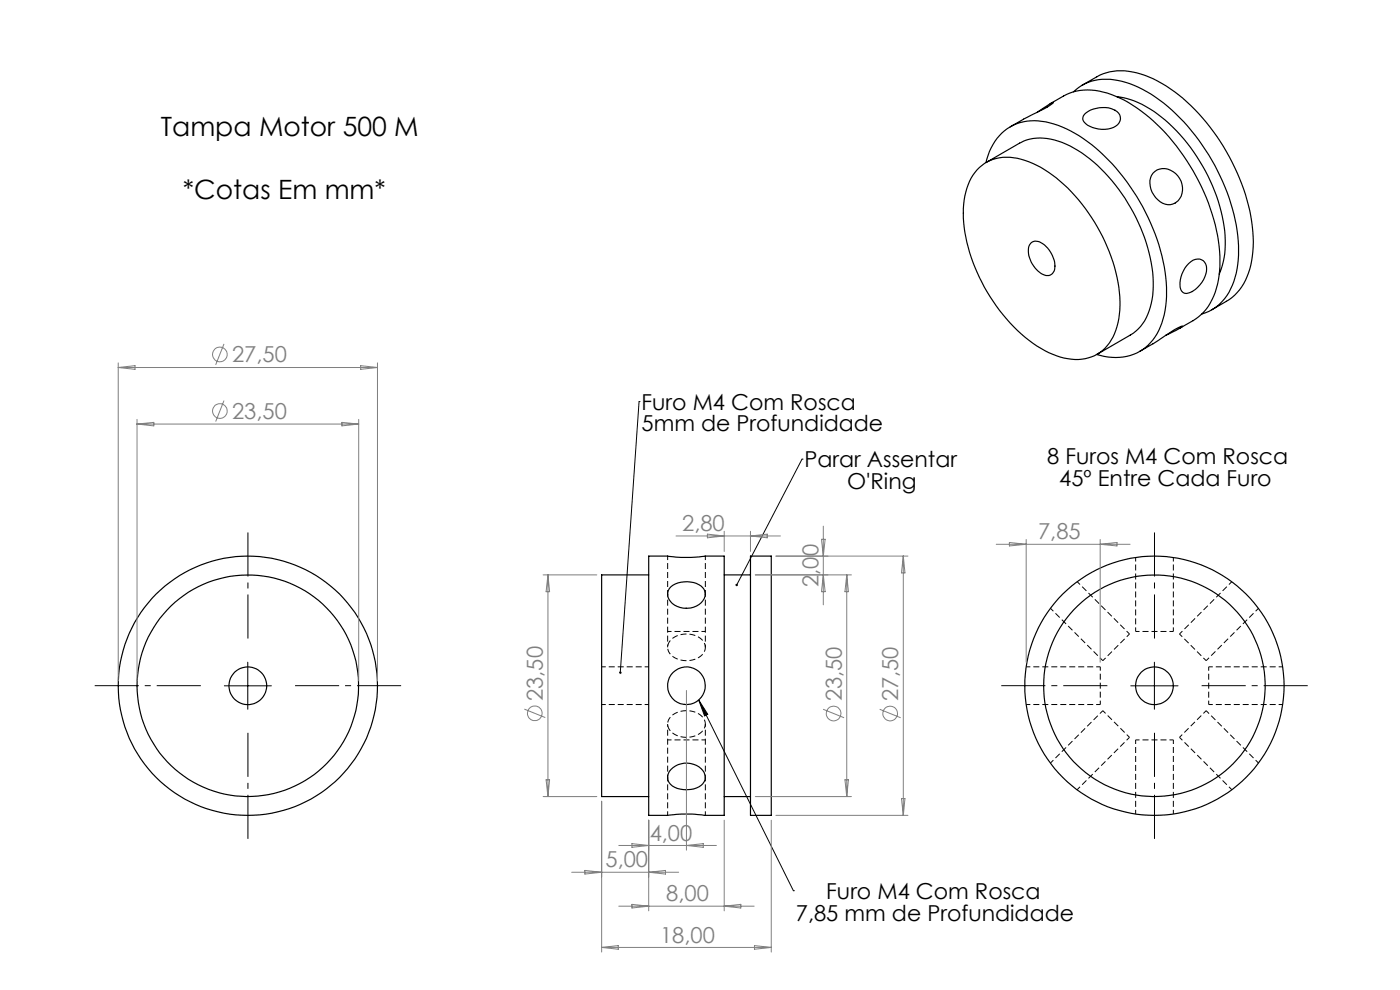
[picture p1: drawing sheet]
<svg xmlns="http://www.w3.org/2000/svg" width="297mm" height="210mm" viewBox="0 0 297 210" stroke-linecap="round" stroke-linejoin="round" font-family="sans-serif">
<g fill="none" stroke="#000" stroke-width=".25">
<path d="M227.7 19.5a10.3 10.3 0 0 1 10.3-2.3 29.5 29.5 0 0 1 14.8 10.6 43.2 43.2 0 0 1 9.9 24.3 17.2 17.2 0 0 1-2.8 11.2 9.5 9.5 0 0 1-4.9 3.3M229.6 18.1a16.8 16.8 0 0 1 5.1-2.7 15.2 15.2 0 0 1 11.7 2.3 41.3 41.3 0 0 1 16.1 19 33.4 33.4 0 0 1 3 18.6 11.9 11.9 0 0 1-5.3 8.6l-3.1 1.8M207.3 36a9.2 9.2 0 0 1 10.2-2 27.9 27.9 0 0 1 13.4 11.1 34.2 34.2 0 0 1 6.7 20.7 11.6 11.6 0 0 1-4.2 8.9 10.1 10.1 0 0 1-10.1 .4 31.4 31.4 0 0 1-13.9-13.1 33 33 0 0 1-5-18.7 12.7 12.7 0 0 1 2.9-7.3zM209.2 34.5a10.6 10.6 0 0 1 8.6-8.8 18 18 0 0 1 12 3.7 43.7 43.7 0 0 1 17.7 31.5 17.2 17.2 0 0 1-2.9 11.2 10.2 10.2 0 0 1-11.2 3.3l-.7-.2M209.2 34.5l7.1-4.1a10.7 10.7 0 0 1 9.9 .2 32.4 32.4 0 0 1 13.7 13.5 32.3 32.3 0 0 1 4.6 18.5 10.9 10.9 0 0 1-4.6 8.4l-7.2 4.2M220.1 23.8l.8-.6a6.1 6.1 0 0 1 2.6-1.4l-1.9 1.2-4.4 2.2-2.9 1.7M222.8 22a18.6 18.6 0 0 1 4.8-2.5 13.9 13.9 0 0 1 10 1.3 38.4 38.4 0 0 1 16.1 16.6 37.1 37.1 0 0 1 5 20.1 13.3 13.3 0 0 1-5 10.1l-3.4 2M230.1 24.2a5.9 5.9 0 0 1 6.9-.5 1.91 1.91 0 0 1 .7 1.9 1.91 1.91 0 0 1-1.5 1.4 6 6 0 0 1-6.2-1.1 1.18 1.18 0 0 1 .1-1.7zM236.9 20.5a20 20 0 0 1 11.1 5.7 37.4 37.4 0 0 1 11.9 24.8 16.6 16.6 0 0 1-1.2 7.2M244.6 36.7a3.4 3.4 0 0 1 5.3 .6 3.9 3.9 0 0 1-.6 5.8 3.3 3.3 0 0 1-4.2-1.2 4.3 4.3 0 0 1-.5-5.2zM218.8 51.5a2.37 2.37 0 0 1 3.1 .8 5.7 5.7 0 0 1 1.7 5.2 1.7 1.7 0 0 1-2.7 .5 5.7 5.7 0 0 1-2.5-6zM252.2 55.9a2.13 2.13 0 0 1 3.6 .1 5.4 5.4 0 0 1-2.9 5.8 1.53 1.53 0 0 1-2.4-.4 5.9 5.9 0 0 1 1.7-5.5z"/>
<path d="M247.3 71.1l2.2-1 1.4-.9-1.9 .9-4.1 2.7-3.1 1.7M137.6 118h4a28.2 28.2 0 0 0 8 0h4v55h-4a28.2 28.2 0 0 0-8 0h-4zM159.2 118h4.4v55h-4.4zM137.6 121.9h-10v47.1h10M142.3 124.5a5.4 5.4 0 0 1 6.8 .2 2.35 2.35 0 0 1-.8 3.5 4.5 4.5 0 0 1-6.6-1.5 2.11 2.11 0 0 1 .6-2.2zM153.6 121.9h5.6M142.3 163.2a4.6 4.6 0 0 1 7.1 .7 2.33 2.33 0 0 1-1.6 3.2 5.2 5.2 0 0 1-5.9-1.1 2.22 2.22 0 0 1 .4-2.8zM153.6 169h5.6"/>
<circle cx="52.6" cy="145.5" r="23.5"/>
<circle cx="52.6" cy="145.5" r="27.5"/>
<circle cx="52.6" cy="145.5" r="4"/>
<circle cx="145.6" cy="145.5" r="4"/>
<circle cx="244.9" cy="145.5" r="4"/>
<circle cx="244.9" cy="145.5" r="27.5"/>
<circle cx="244.9" cy="145.5" r="23.5"/>
</g>
<path d="M141.6 126l.1 .2M145.4 129h.3M149.6 126.2v-.2M149.6 145.4v.1M141.6 164.9l.1 .2M145.4 167.5h.3M149.6 165.1v-.2" fill="none" stroke="#000" stroke-width=".21" stroke-dasharray="1.3 .6" stroke-linecap="butt"/>
<path d="M149.6 137.3a3.4 3.4 0 0 0-3.6-2.8 3.9 3.9 0 0 0-4.4 2.6 3.3 3.3 0 0 0 3.4 3 4 4 0 0 0 4.6-2.4v-.4M149.6 153.6a3.4 3.4 0 0 0-3.6-2.8 3.9 3.9 0 0 0-4.4 2.6 3.3 3.3 0 0 0 3.4 3 4 4 0 0 0 4.6-2.5v-.3" fill="none" stroke="#000" stroke-width=".21" stroke-dasharray="1.3 .6" stroke-dashoffset=".3" stroke-linecap="butt"/>
<g fill="none" stroke="#000" stroke-width=".21" stroke-dasharray="1.3 .6" stroke-dashoffset=".4" stroke-linecap="butt">
<path d="M141.6 117.9v8.1M240.9 118.2v15.7M141.6 133.9h8M149.6 126v-8.1M222.9 129l11.1 11.1M239.6 134.5l-11.1-11.1M240.9 133.9h8M248.9 133.9v-15.7M250.2 134.5l5.7 5.6M261.3 123.4l-11.1 11.1M127.6 149.4h10M137.6 141.4h-10"/>
<path d="M145.9 149.4h-.8M149.6 156.9h-8M217.7 149.4h15.7M233.4 149.4v-8M233.4 141.4h-15.7M234 140.1l5.6-5.6M234 150.7l-11.1 11.2M239.6 156.4l-5.6-5.7M240.9 156.9v15.8M248.9 156.9h-8M250.2 156.4l11.1 11.1M255.9 150.7l-5.7 5.7"/>
<path d="M255.9 140.1l11.1-11.1M256.4 141.4v8M256.4 149.4h15.7M272.1 141.4h-15.7M141.6 164.9v8M149.6 172.9v-8M228.5 167.5l11.1-11.1M248.9 172.7v-15.8M267 161.9l-11.1-11.2"/>
</g>
<path d="M141.6 126v11.3M149.6 137.3v-11.3M141.6 153.6v11.3M149.6 164.9v-11.3" fill="none" stroke="#000" stroke-width=".21" stroke-dasharray="1.3 .6" stroke-dashoffset=".7" stroke-linecap="butt"/>
<g fill="none" stroke="#808080" stroke-width=".21">
<path d="M25.1 77v67.5M25.1 78h55M25.1 78l3.5-.4v.7zM47.5 72.9l-1.7 4.5M76.5 77.6l3.6 .4-3.6 .3zM80.1 77v67.5M29.1 89v55.5M29.1 89.9h47M29.1 89.9l3.5-.3v.7zM47.5 85l-1.7 4.4M72.5 89.6l3.6 .3-3.6 .4zM76.1 89v55.5"/>
<path d="M143.4 113.7h22.2M150.1 113.3l3.5 .4-3.5 .4zM153.6 112.7v4.3M159.2 112.7v4.3M159.2 113.7l3.6-.4v.8zM164.6 118h28M174.3 114.4h.7l-.3 3.6zM174.7 111.6v16.7M191.6 118v55M191.6 118l.4 3.5h-.8zM211.3 115.5h28.4M214.1 115.1l3.6 .4-3.6 .3z"/>
<path d="M217.7 114.4v26.1M233.4 114.4v26.1M233.4 115.5l3.6-.4v.7zM115.2 121.9h11.4M116.2 121.9l.4 3.6h-.7zM116.2 121.9v47.1M160.2 121.9h20.4M174.7 121.9l.3 3.6h-.7zM179.6 121.9l.4 3.6h-.8zM179.6 121.9v47.1M111.2 150.4l4.5 1.8M145.6 146.5v33.8"/>
<path d="M174.6 150.5l4.5 1.8M186.6 150.5l4.5 1.8M115.2 169h11.4M115.9 165.4h.7l-.4 3.6zM127.6 170v32M131.3 179.3h20.7M134.1 179l3.5 .3-3.5 .4zM137.6 174v19.2M145.6 179.3l3.6-.3v.7zM153.6 174v19.2M160.2 169h20.4M163.6 174v28"/>
<path d="M164.6 173h28M179.2 165.4h.8l-.4 3.6zM191.2 169.4h.8l-.4 3.6zM121.3 185h22.7M124.1 184.6l3.5 .4-3.5 .4zM131.3 192.2h28.7M134.1 191.8l3.5 .4-3.5 .4zM137.6 185l3.6-.4v.8zM153.6 192.2l3.6-.4v.8zM127.6 201h36M127.6 201l3.6-.4v.8zM160.1 200.6l3.5 .4-3.5 .4z"/>
<circle cx="46.6" cy="75.2" r="1.56"/>
<circle cx="46.6" cy="87.2" r="1.55"/>
<circle cx="113.4" cy="151.3" r="1.55"/>
<circle cx="176.8" cy="151.3" r="1.55"/>
<circle cx="188.8" cy="151.3" r="1.55"/>
</g>
<path d="M135.6 85.2h.1M135.6 85.2l-4 57.5M170.1 97.4h.1M170.1 97.4l-13.8 26.7M47.6 145.5h10M52.6 140.5v10M148.2 148.5l1.9 3-.6 .4zM148.2 148.5l20.1 40.4M239.9 145.5h10M244.9 140.5v10M168.3 188.9h.1" fill="none" stroke="#000" stroke-width=".21"/>
<path d="M52.6 135.4v-22.5M244.9 135.4v-22.5M42.6 145.4h-22.5M52.6 155.4v22.5M62.6 145.4h22.5M234.9 145.4h-22.5M244.9 155.4v22.5M254.9 145.4h22.5" fill="none" stroke="#000" stroke-width=".21" stroke-dasharray="15.2 1.3 1.3 1.3" stroke-dashoffset="5.9" stroke-linecap="butt"/>
<path d="M131.4 142.5v.3l.2 .1v-.2l.1 .2a.26 .26 0 0 0 .1-.3 .26 .26 0 0 0-.4-.1zM156.1 123.9l-.1 .3 .2 .1 .1-.2-.1 .2a.26 .26 0 0 0 .3-.3 .26 .26 0 0 0-.4-.1zM148.2 148.5l1.9 3-.6 .4z" fill="#000"/>
<g font-size="5.6">
<text x="34.1" y="28.9">Tampa Motor 500 M</text>
<text x="38.8" y="42.2">*Cotas Em mm*</text>
</g>
<g font-size="4.7" fill="#808080">
<text x="49.2" y="76.9">27,50</text>
<text x="49.2" y="88.9">23,50</text>
<text x="144.7" y="112.7">2,80</text>
<text x="220.2" y="114.4">7,85</text>
<text x="173.7" y="124.5" transform="rotate(-90 173.7 124.5)">2,00</text>
<text x="115.2" y="148.7" transform="rotate(-90 115.2 148.7)">23,50</text>
<text x="178.6" y="148.8" transform="rotate(-90 178.6 148.8)">23,50</text>
<text x="190.6" y="148.8" transform="rotate(-90 190.6 148.8)">27,50</text>
<text x="137.8" y="178.3">4,00</text>
<text x="128.5" y="184">5,00</text>
<text x="141.3" y="191.2">8,00</text>
<text x="140" y="199.9">18,00</text>
</g>
<g font-size="4.7">
<text x="136.1" y="86.9">Furo M4 Com Rosca</text>
<text x="136.1" y="91.4">5mm de Profundidade</text>
<text x="170.7" y="99.1">Parar Assentar</text>
<text x="222.1" y="98.5">8 Furos M4 Com Rosca</text>
<text x="179.7" y="103.7">O'Ring</text>
<text x="224.7" y="103">45º Entre Cada Furo</text>
<text x="175.3" y="190.7">Furo M4 Com Rosca</text>
<text x="168.8" y="195.3">7,85 mm de Profundidade</text>
</g>
</svg>
